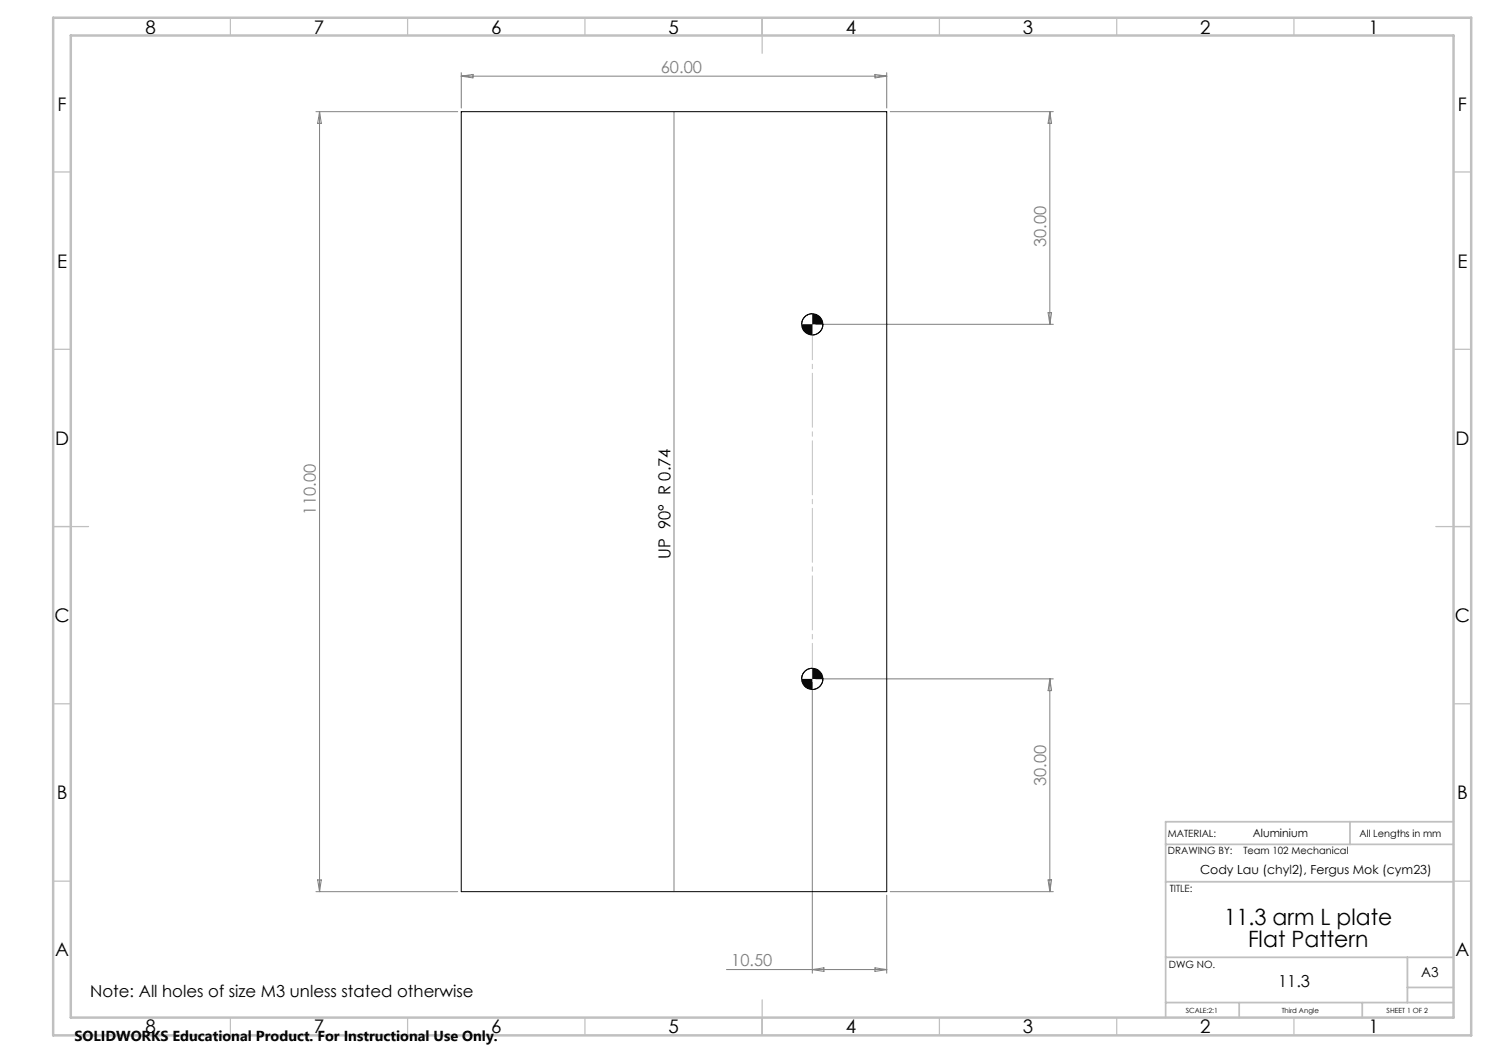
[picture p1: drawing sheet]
<svg xmlns="http://www.w3.org/2000/svg" width="420mm" height="297mm" viewBox="0 0 420 297" stroke-linecap="round" stroke-linejoin="round" font-family="sans-serif">
<g fill="none" stroke="#000" stroke-width=".28">
<path d="M130.1 31.5h120v220h-120zM229.1 88.5a3 3 0 0 0-3 3M232.1 91.5a3 3 0 0 1-3 3M229.1 188.5a2.95 2.95 0 0 0-3 3M232.1 191.5a3 3 0 0 1-3 3"/>
<circle cx="229.1" cy="91.5" r="3"/>
<circle cx="229.1" cy="191.5" r="3"/>
</g>
<g fill="none" stroke="#808080" stroke-width=".28">
<path d="M89.1 31.5h40M90.1 31.5l.5 3.3h-1zM90.1 31.5v220M130.1 20.5v10M130.1 21.5h120M130.1 21.5l3.3-.5v1zM190.1 31.5v220M246.8 21l3.3 .5-3.3 .5zM250.1 20.5v10M251.1 31.5h46M296.1 31.5v60M296.1 31.5l.5 3.3h-1z"/>
<path d="M230.1 91.5h67M295.6 88.2h1l-.5 3.3zM229.1 192.5v82M230.1 191.5h67M296.1 191.5v60M296.1 191.5l.5 3.3h-1zM89.1 251.5h40M89.6 248.2h1l-.5 3.3zM250.1 252.5v22M251.1 251.5h46M295.6 248.2h1l-.5 3.3zM204.9 273.5h45.2"/>
<path d="M229.1 273.5l3.3-.5v1zM246.8 273l3.3 .5-3.3 .5z"/>
</g>
<path d="M229.1 91.5v100" fill="none" stroke="#c0c0c0" stroke-width=".28" stroke-dasharray="15.2 1.3 1.3 1.3" stroke-dashoffset="5.2"/>
<g fill="none" stroke="#c0c0c0" stroke-width=".35">
<path d="M65 5v5M115 5v5M165 5v5M215 5v10M265 5v5M315 5v5M365 5v5M15 48.5h5M410 48.5h5M15 98.5h5M410 98.5h5M15 148.5h10"/>
<path d="M405 148.5h10M15 198.5h5M410 198.5h5M15 248.5h5M410 248.5h5M65 287v5M115 287v5M165 287v5M215 282v10M265 287v5M315 287v5M365 287v5"/>
</g>
<path d="M328.8 238.2h81.2M380.8 231.8v6.4M410 231.8h-81.2v55.2M328.8 248.7h81.2M328.8 270h81.2M397 270v12.8M397 278.5h13M328.8 282.8h81.2M349.5 282.8v4.2M384.2 282.8v4.2" fill="none" stroke="#c0c0c0" stroke-width=".5"/>
<path d="M15 5h400v287h-400zM20 10h390v277h-390z" fill="none" stroke="#c0c0c0" stroke-width=".7"/>
<path d="M226.1 191.5a2.95 2.95 0 0 0 3 3v-3zM229.1 188.5v3h3a3 3 0 0 0-3-3zM226.1 91.5a2.95 2.95 0 0 0 3 3v-3zM229.1 88.5v3h3a3.1 3.1 0 0 0-3-3z" fill="#000"/>
<g font-size="6.3">
<text x="345.3" y="260.9">11.3 arm L plate</text>
<text x="352" y="267.2">Flat Pattern</text>
</g>
<g font-size="5.3">
<text x="41" y="9.5">8</text>
<text x="88.5" y="9.5">7</text>
<text x="138.5" y="9.5">6</text>
<text x="188.5" y="9.5">5</text>
<text x="238.5" y="9.5">4</text>
<text x="288.5" y="9.5">3</text>
<text x="338.5" y="9.5">2</text>
<text x="386" y="9.5">1</text>
<text x="16.2" y="31.3">F</text>
<text x="411.2" y="31.3">F</text>
<text x="16.1" y="75.5">E</text>
<text x="411.1" y="75.5">E</text>
<text x="15.5" y="125.5">D</text>
<text x="410.5" y="125.5">D</text>
<text x="15.4" y="175.5">C</text>
<text x="410.4" y="175.5">C</text>
<text x="16" y="225.5">B</text>
<text x="411" y="225.5">B</text>
<text x="15.5" y="269.8">A</text>
<text x="410.5" y="269.8">A</text>
<text x="41" y="291.5">8</text>
<text x="88.5" y="291.5">7</text>
<text x="138.5" y="291.5">6</text>
<text x="188.5" y="291.5">5</text>
<text x="238.5" y="291.5">4</text>
<text x="288.5" y="291.5">3</text>
<text x="338.5" y="291.5">2</text>
<text x="386" y="291.5">1</text>
</g>
<g font-size="4.7" fill="#808080">
<text x="186.4" y="20.5">60.00</text>
<text x="295.1" y="69.7" transform="rotate(-90 295.1 69.7)">30.00</text>
<text x="89.1" y="145.1" transform="rotate(-90 89.1 145.1)">110.00</text>
<text x="295.1" y="221.7" transform="rotate(-90 295.1 221.7)">30.00</text>
<text x="206.2" y="272.5">10.50</text>
</g>
<g font-size="4.7">
<text x="189.2" y="157.7" transform="rotate(-90 189.2 157.7)">UP 90° R 0.74</text>
<text x="25.4" y="281.2">Note: All holes of size M3 unless stated otherwise</text>
<text x="360.5" y="278.4">11.3</text>
</g>
<text font-size="4.1" x="21" y="293.7">SOLIDWORKS Educational Product. For Instructional Use Only.</text>
<text font-size="3.9" x="400.9" y="275.5">A3</text>
<text font-size="3.5" x="338.5" y="246.5">Cody Lau (chyl2), Fergus Mok (cym23)</text>
<text font-size="3.2" x="353.4" y="236.2">Aluminium</text>
<g font-size="2.8">
<text x="329.4" y="236.2">MATERIAL:</text>
<text x="383.5" y="236.2">All Lengths in mm</text>
<text x="329.4" y="241">DRAWING BY:</text>
<text x="350.7" y="241">Team 102 Mechanical</text>
<text x="329.9" y="251.7">TITLE:</text>
<text x="329.7" y="272.9">DWG NO.</text>
</g>
<g font-size="2">
<text x="334.5" y="285.6">SCALE:2:1</text>
<text x="361.5" y="285.6">Third Angle</text>
<text x="391.1" y="285.6">SHEET 1 OF 2</text>
</g>
</svg>
